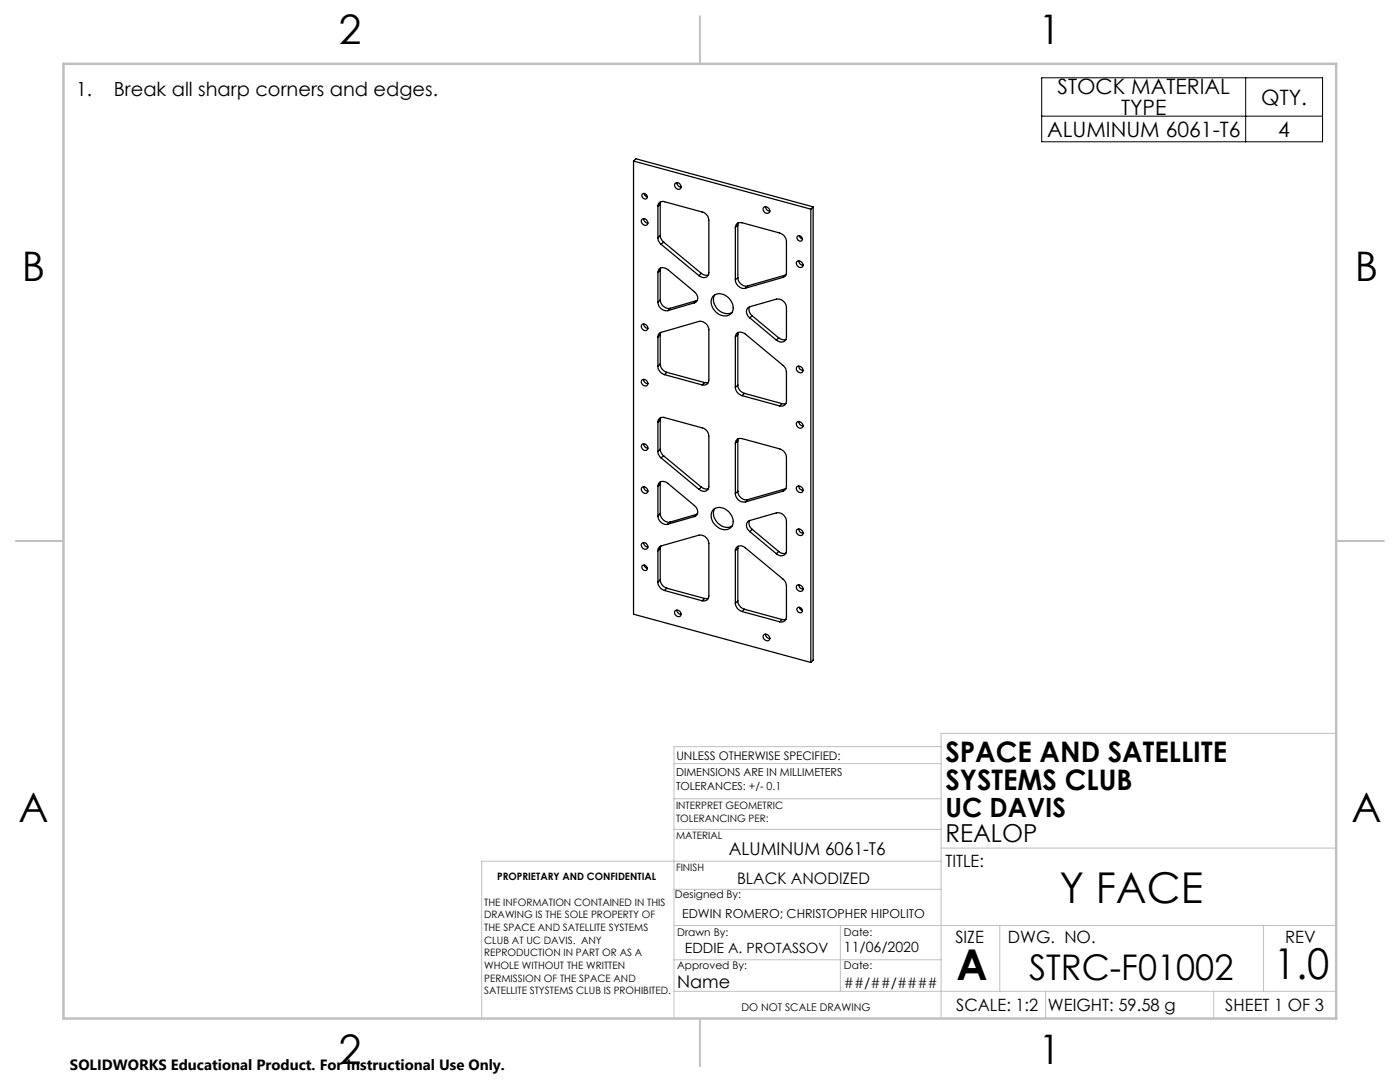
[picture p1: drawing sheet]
<svg xmlns="http://www.w3.org/2000/svg" width="279mm" height="216mm" viewBox="0 0 279 216" stroke-linecap="round" stroke-linejoin="round" font-family="sans-serif">
<path d="M207.9 15.5h56v12.8h-56zM248.6 15.5v12.8M207.9 23.2h56" fill="none" stroke="#000" stroke-width=".2"/>
<g fill="none" stroke="#c0c0c0" stroke-width=".2">
<path d="M134.5 159.4h53.3M134.5 152.4h53.3M187.8 149h-53.3v54.2M266.7 146.3h-78.9v56.9M134.5 177.4h53.3M134.5 165.5h53.3M187.8 169.2h78.9M187.8 171.8h-91.7v31.4M134.5 197.8h132.2M134.5 184.7h132.2M134.5 191.5h53.3M167.7 184.7v13.1"/>
<path d="M199.5 184.7v13.1M208.7 197.8v5.4M242.2 197.8v5.4M252.2 184.7v13.1"/>
</g>
<path d="M139.7 3.2v9.5M3.1 107.9h9.6M266.7 107.9h9.5M139.7 203.2v9.6" fill="none" stroke="#c0c0c0" stroke-width=".25"/>
<path d="M12.7 12.7h254v190.5h-254z" fill="none" stroke="#c0c0c0" stroke-width=".5"/>
<g fill="none" stroke="#000" stroke-width=".25">
<path d="M126.4 32.1v90.5l35.4 9.6M126.4 32.1l35.4 9.6M126.4 32.1l.5-.4 35.4 9.6M128.2 38.7a.61 .61 0 0 1 .8 .2 .61 .61 0 0 1-.1 .8l-.6-.2-.2-.4zM128.6 38.6l.2 .5 .4 .2M134.8 36.5a.75 .75 0 0 1 .9 .3 .75 .75 0 0 1-.1 .9 .78 .78 0 0 1-.8-.3 .78 .78 0 0 1 0-.9zM135.1 36.4l.2 .6 .6 .3M128.2 43.7a.75 .75 0 0 1 .9 .3 .75 .75 0 0 1-.1 .9 .78 .78 0 0 1-.8-.3 .78 .78 0 0 1 0-.9zM128.4 43.6l.3 .6 .6 .3M131.3 41.2a.94 .94 0 0 1 1.3-.9l7.5 2a1.84 1.84 0 0 1 1.4 1.6v10.5a1.08 1.08 0 0 1-.8 1 1.08 1.08 0 0 1-1.2-.4M131.3 47.4a1.83 1.83 0 0 0 .6 1.4M131.3 54.4a1.01 1.01 0 0 1 .6-1 1.01 1.01 0 0 1 1.1 .2l5.6 4.6a1.26 1.26 0 0 1 0 2.2"/>
<path d="M131.3 41.2v6.2M131.3 54.4v5.9M131.8 47a1.71 1.71 0 0 0 .6 1.3M131.8 59.9a1.77 1.77 0 0 0 1.9 1.6M131.8 40.7l-.5 .5M131.8 47l-.5 .4M131.8 40.7v6.3M131.8 53.9v6M131.8 53.9l-.5 .5M131.8 59.9l-.5 .4M131.8 40.3v.4M131.8 53.5v.4"/>
<path d="M131.9 48.8l7.6 6.2M132.4 48.3l-.5 .5M132.4 48.3l7.5 6.2M139.1 60l-.5 .4M139.1 60l-5.4 1.5M139.2 59.9l-.1 .1M139.9 54.5l.6 .4h.9M139.9 54.5l-.4 .5M142.3 59.1a2.54 2.54 0 0 1 3.9 1.5 1.73 1.73 0 0 1-.5 2.1 1.73 1.73 0 0 1-2.1 .1 2.65 2.65 0 0 1-1.3-3.7zM142.6 58.8a2.72 2.72 0 0 0 .6 2.9 2.72 2.72 0 0 0 2.9 .7M146.8 55.8a1.73 1.73 0 0 0 2 1.7M146.8 45.4a.96 .96 0 0 1 1.3-1l7.5 2.1a1.83 1.83 0 0 1 1.4 1.7v6.2a.94 .94 0 0 1-.7 1"/>
<path d="M146.8 45.4v10.4M147.2 55.4a1.72 1.72 0 0 0 2 1.6M147.2 44.9l-.4 .5M147.2 55.4l-.4 .4M147.2 44.9v10.5M147.3 44.5l-.1 .4M149.2 57l-.4 .5M152.4 41.5a.77 .77 0 0 1 .9 0 .77 .77 0 0 1 .2 .9 .79 .79 0 0 1-.9 0 .79 .79 0 0 1-.2-.9zM152.8 41.2l.2 .6 .6 .3M156.3 55.4l-7.5 2.1M156.7 54.9l-.4 .5M156.7 54.9l-7.5 2.1"/>
<path d="M156.8 54.9h-.1M159.1 52.1a.75 .75 0 0 1 1 .3 .75 .75 0 0 1-.2 .9 .78 .78 0 0 1-.8-.3 .78 .78 0 0 1 0-.9zM159.1 47.2a.59 .59 0 0 1 .9 .1 .59 .59 0 0 1-.2 .8l-.6-.2a.53 .53 0 0 1-.1-.7zM159.4 52l.2 .6 .7 .3M159.5 47l.2 .4 .4 .3M161.8 41.7v90.5M162.3 41.3v90.4l-.5 .5M162.3 41.3l-.5 .4M128.1 75.9a.74 .74 0 0 1 1 .1 .74 .74 0 0 1-.1 1 .84 .84 0 0 1-.9-1.1zM128.1 64.8a.73 .73 0 0 1 1 .1 .73 .73 0 0 1-.1 1 .83 .83 0 0 1-.9-1.1zM128.4 64.6l.3 .6 .6 .3M128.4 75.7l.3 .6 .6 .3"/>
<path d="M131.3 67.2a.89 .89 0 0 1 .6-.9l7.6-2.2a1.8 1.8 0 0 1 2 1.7v10a.99 .99 0 0 1-1.4 1M131.3 73.1a1.86 1.86 0 0 0 1.3 1.7M131.3 60.3a1.77 1.77 0 0 0 2 1.7M131.3 67.2v5.9M131.8 72.6a1.86 1.86 0 0 0 1.3 1.7M131.8 66.8v5.8M131.8 66.8l-.5 .4M131.8 72.6l-.5 .5M131.8 66.4v.4M132.6 74.8l7.5 2M133.1 74.3l7.5 2M133.1 74.3l-.5 .5"/>
<path d="M133.7 61.5l-.4 .5M138.6 60.4l-5.3 1.6M140.6 76.3l-.5 .5M141.4 76.3h-.8M146.8 77.3a1.83 1.83 0 0 0 1.3 1.7M146.8 67.2a1.05 1.05 0 0 1 .6-.9 1.05 1.05 0 0 1 1.1 .2l7.8 6.4a1.71 1.71 0 0 1 .7 1.3v5.9a.99 .99 0 0 1-1.4 .9M146.8 67.2v10.1M147.2 76.8a1.86 1.86 0 0 0 1.4 1.7M147.2 66.8v10M147.2 66.8l-.4 .4M147.2 76.8l-.4 .5M147.3 66.4l-.1 .4"/>
<path d="M148.1 79l7.5 2M148.6 78.5l-.5 .5M148.6 78.5l7.5 2M149.5 61.2v1l.6 .8M149.6 63.4a1.26 1.26 0 0 1 0-2.2l5.3-1.5a1.74 1.74 0 0 1 2.1 1.6v6a1.12 1.12 0 0 1-.8 1 1.12 1.12 0 0 1-1.3-.4M149.6 63.4l5.3 4.5M150.1 63l-.5 .4M150.1 63l5.3 4.4M155.4 67.4l.9 .4 .5-.1M155.4 67.4l-.5 .5M159 73.2a.74 .74 0 0 1 1 .1 .74 .74 0 0 1-.1 1.1 .84 .84 0 0 1-.9-1.2zM159.4 73.1v.1a.99 .99 0 0 0 .9 .7"/>
<path d="M128.1 88.8a.73 .73 0 0 1 1 0 .73 .73 0 0 1-.1 1.1 .83 .83 0 0 1-.9-1.1zM128.2 97.2a.75 .75 0 0 1 .9 .3 .75 .75 0 0 1-.1 .9 .78 .78 0 0 1-.8-.3 .78 .78 0 0 1 0-.9zM128.4 88.5l.3 .6 .6 .3M128.4 97.1l.3 .6 .6 .3M131.3 97a1.03 1.03 0 0 1 .6-.9 1.03 1.03 0 0 1 1.1 .1l5.6 4.7a1.26 1.26 0 0 1 0 2.2M131.3 90.1l.1 .5 .5 .8M131.3 84.2a.94 .94 0 0 1 1.3-.9l7.5 2.1a1.75 1.75 0 0 1 1.4 1.6v10a1.08 1.08 0 0 1-.8 1.1 1.08 1.08 0 0 1-1.2-.5M131.3 84.2v5.9M131.3 97v6M131.8 89.6a1.87 1.87 0 0 0 .6 1.3M131.8 83.8v5.8M131.8 96.6v5.9"/>
<path d="M131.8 83.8l-.5 .4M131.8 89.6l-.5 .5M131.8 96.6l-.5 .4M131.8 83.4v.4M131.8 96.1v.5M131.9 91.4l7.6 6.2M132.4 90.9l-.5 .5M132.4 90.9l7.5 6.3M139.9 97.2l.6 .3h.9M139.9 97.2l-.4 .4M146.8 88.4a.96 .96 0 0 1 1.3-.9l7.5 2.1a1.84 1.84 0 0 1 1.4 1.6v5.8a.94 .94 0 0 1-.7 1M146.8 98.5a1.73 1.73 0 0 0 2 1.7"/>
<path d="M146.8 88.4v10.1M147.2 98a1.72 1.72 0 0 0 2 1.7M147.2 88v10M147.2 88l-.4 .4M147.2 98l-.4 .5M147.3 87.6l-.1 .4M149.2 99.7l-.4 .5M156.1 80.5l-.5 .5M156.3 98l-7.5 2.2M156.7 97.5l-.4 .5M156.7 97.5l-7.5 2.2M156.8 80.5h-.7"/>
<path d="M156.8 97.5h-.1M159 97.2a.74 .74 0 0 1 1 .1 .74 .74 0 0 1-.1 1 .86 .86 0 0 1-.9-1.1zM159.1 84.2a.75 .75 0 0 1 1 .2 .75 .75 0 0 1-.2 1 .78 .78 0 0 1-.8-.3 .78 .78 0 0 1 0-.9zM159.4 84.1l.2 .6 .7 .3M159.4 97v.1a.99 .99 0 0 0 .9 .8M128.1 108.5a.73 .73 0 0 1 1 0 .73 .73 0 0 1-.1 1.1 .83 .83 0 0 1-.9-1.1zM128.2 112.9a.59 .59 0 0 1 .8 .1 .59 .59 0 0 1-.1 .8h-.4l-.3-.3zM128.4 108.3l.3 .5 .6 .3M128.6 112.7l.2 .5 .4 .2M131.3 103a1.72 1.72 0 0 0 2 1.6M131.3 109.9a.97 .97 0 0 1 .6-1l7.6-2.1a1.73 1.73 0 0 1 2 1.6v10.5a.99 .99 0 0 1-1.4 1M131.3 116.2a1.86 1.86 0 0 0 1.3 1.6"/>
<path d="M131.3 109.9v6.3M131.8 102.5a1.77 1.77 0 0 0 1.9 1.7M131.8 115.7a1.86 1.86 0 0 0 1.3 1.7M131.8 109.4v6.3M131.8 102.5l-.5 .5M131.8 109.4l-.5 .5M131.8 115.7l-.5 .5M131.8 109v.4M132.6 117.8l7.5 2.1M133.1 117.4l7.5 2M133.1 117.4l-.5 .4M133.7 104.2l-.4 .4"/>
<path d="M138.6 103.1l-5.3 1.5M139.1 102.6l-.5 .5M139.1 102.6l-5.4 1.6M139.2 102.6h-.1M140.6 119.4l-.5 .5M141.4 119.4h-.8M142.3 101.7a2.54 2.54 0 0 1 3.9 1.6 1.73 1.73 0 0 1-.5 2.1 1.73 1.73 0 0 1-2.1 0 2.65 2.65 0 0 1-1.3-3.7zM142.6 101.5a2.73 2.73 0 0 0 .6 2.9 2.73 2.73 0 0 0 2.9 .6M146.8 109.9a1.1 1.1 0 0 1 .8-1 1.1 1.1 0 0 1 1.2 .4l7.5 6.3a1.71 1.71 0 0 1 .7 1.3v6.3a.99 .99 0 0 1-1.4 .9M146.8 109.9v10.5M147.2 119.9a1.86 1.86 0 0 0 1.4 1.7M147.2 109.4v10.5"/>
<path d="M147.2 109.4l-.4 .5M147.2 119.9l-.4 .5M147.3 109l-.1 .4M149.5 103.9v.9l.6 .8M149.6 106.1a1.26 1.26 0 0 1 0-2.2l5.3-1.6a1.74 1.74 0 0 1 2.1 1.7v5.9a1.1 1.1 0 0 1-.9 1 1.1 1.1 0 0 1-1.2-.4M149.6 106.1l5.3 4.4M150.1 105.6l-.5 .5M150.1 105.6l5.3 4.4M155.4 110l.6 .4h.8M155.4 110l-.5 .5M159 105.7a.74 .74 0 0 1 1 .1 .74 .74 0 0 1-.1 1.1 .86 .86 0 0 1-.9-1.2zM159.1 116.7a.75 .75 0 0 1 1 .3 .75 .75 0 0 1-.2 1 .78 .78 0 0 1-.8-.4 .78 .78 0 0 1 0-.9z"/>
<path d="M159.4 105.6v.1a.89 .89 0 0 0 .9 .7M159.4 116.7l.2 .5 .7 .3M134.7 121.9a.73 .73 0 0 1 1 .1 .73 .73 0 0 1-.1 1 .83 .83 0 0 1-.9-1.1zM135.1 121.7v.4l.4 .3 .4 .2M146.8 120.4a1.83 1.83 0 0 0 1.3 1.6M148.1 122l7.5 2.1M148.6 121.6l-.5 .4M148.6 121.6l7.5 2M152.5 126.6a.75 .75 0 0 1 .9 .3 .75 .75 0 0 1-.1 .9 .78 .78 0 0 1-.8-.3 .78 .78 0 0 1 0-.9zM152.8 126.5l.2 .6 .6 .3M156.1 123.6l-.5 .5M156.8 123.6h-.7"/>
<path d="M159.1 121.3a.59 .59 0 0 1 .9 .1 .59 .59 0 0 1-.2 .9l-.6-.2a.53 .53 0 0 1-.1-.8zM159.5 121.2l.2 .4 .4 .2"/>
</g>
<g font-size="8.5">
<text x="211.4" y="180.2">Y FACE</text>
<text x="190.9" y="195.5">A</text>
<text x="254.2" y="195.4">1.0</text>
</g>
<g font-size="8.1">
<text x="67.6" y="8.9">2</text>
<text x="207.3" y="8.9">1</text>
<text x="4.4" y="56.2">B</text>
<text x="270.4" y="56.2">B</text>
<text x="3.7" y="164.1">A</text>
<text x="269.7" y="164.1">A</text>
<text x="67.6" y="212.4">2</text>
<text x="207.3" y="212.4">1</text>
</g>
<text font-size="7.1" x="205.4" y="195.5">STRC-F01002</text>
<g font-size="5.6">
<text x="188.7" y="152">SPACE AND SATELLITE</text>
<text x="188.7" y="157.6">SYSTEMS CLUB</text>
</g>
<text font-size="5.3" x="188.7" y="163">UC DAVIS</text>
<text font-size="4.9" x="188.7" y="168">REALOP</text>
<g font-size="4.2">
<text x="211.1" y="18.8">STOCK MATERIAL</text>
<text x="223.7" y="23">TYPE</text>
<text x="251.7" y="20.9">QTY.</text>
<text x="209" y="27.2">ALUMINUM 6061-T6</text>
<text x="255.1" y="27.2">4</text>
</g>
<g font-size="3.9">
<text x="15.2" y="19.2">1.</text>
<text x="22.7" y="19.2">Break all sharp corners and edges.</text>
</g>
<g font-size="3.5">
<text x="145.4" y="170.5">ALUMINUM 6061-T6</text>
<text x="135.1" y="197.2">Name</text>
</g>
<g font-size="3.4">
<text x="188.7" y="172.9">TITLE:</text>
<text x="190.7" y="188.1">SIZE</text>
<text x="201.1" y="188.1">DWG. NO.</text>
<text x="256.5" y="188.2">REV</text>
<text x="190.8" y="201.7">SCALE: 1:2</text>
<text x="209.1" y="201.7">WEIGHT: 59.58 g</text>
<text x="244.5" y="201.7">SHEET 1 OF 3</text>
</g>
<text font-size="3.2" x="147.1" y="176.4">BLACK ANODIZED</text>
<text font-size="3" x="14" y="213.5">SOLIDWORKS Educational Product. For Instructional Use Only.</text>
<g font-size="2.8">
<text x="136.7" y="190.1">EDDIE A. PROTASSOV</text>
<text x="168.4" y="189.9">11/06/2020</text>
<text x="168.4" y="197.2">##/##/####</text>
</g>
<text font-size="2.5" x="136.1" y="183.3">EDWIN ROMERO; CHRISTOPHER HIPOLITO</text>
<text font-size="2.4" x="135" y="151.7">UNLESS OTHERWISE SPECIFIED:</text>
<g font-size="2.2">
<text x="134.9" y="154.9">DIMENSIONS ARE IN MILLIMETERS</text>
<text x="134.9" y="157.6">TOLERANCES: +/- 0.1</text>
</g>
<g font-size="2.1">
<text x="134.7" y="179.1">Designed By:</text>
<text x="135.1" y="186.8">Drawn By:</text>
<text x="168.4" y="186.8">Date:</text>
<text x="135.1" y="193.4">Approved By:</text>
<text x="168.4" y="193.4">Date:</text>
<text x="148" y="201.7">DO NOT SCALE DRAWING</text>
</g>
<g font-size="2">
<text x="134.9" y="161.5">INTERPRET GEOMETRIC</text>
<text x="134.9" y="167.3">MATERIAL</text>
<text x="134.9" y="164">TOLERANCING PER:</text>
<text x="134.9" y="173.8">FINISH</text>
<text x="99.2" y="175.6">PROPRIETARY AND CONFIDENTIAL</text>
<text x="96.6" y="180.7">THE INFORMATION CONTAINED IN THIS</text>
<text x="96.6" y="183.2">DRAWING IS THE SOLE PROPERTY OF</text>
<text x="96.6" y="185.8">THE SPACE AND SATELLITE SYSTEMS</text>
<text x="96.6" y="188.3">CLUB AT UC DAVIS. ANY</text>
<text x="96.6" y="190.8">REPRODUCTION IN PART OR AS A</text>
<text x="96.6" y="193.3">WHOLE WITHOUT THE WRITTEN</text>
<text x="96.6" y="195.9">PERMISSION OF THE SPACE AND</text>
<text x="96.6" y="198.4">SATELLITE STYSTEMS CLUB IS PROHIBITED.</text>
</g>
</svg>
